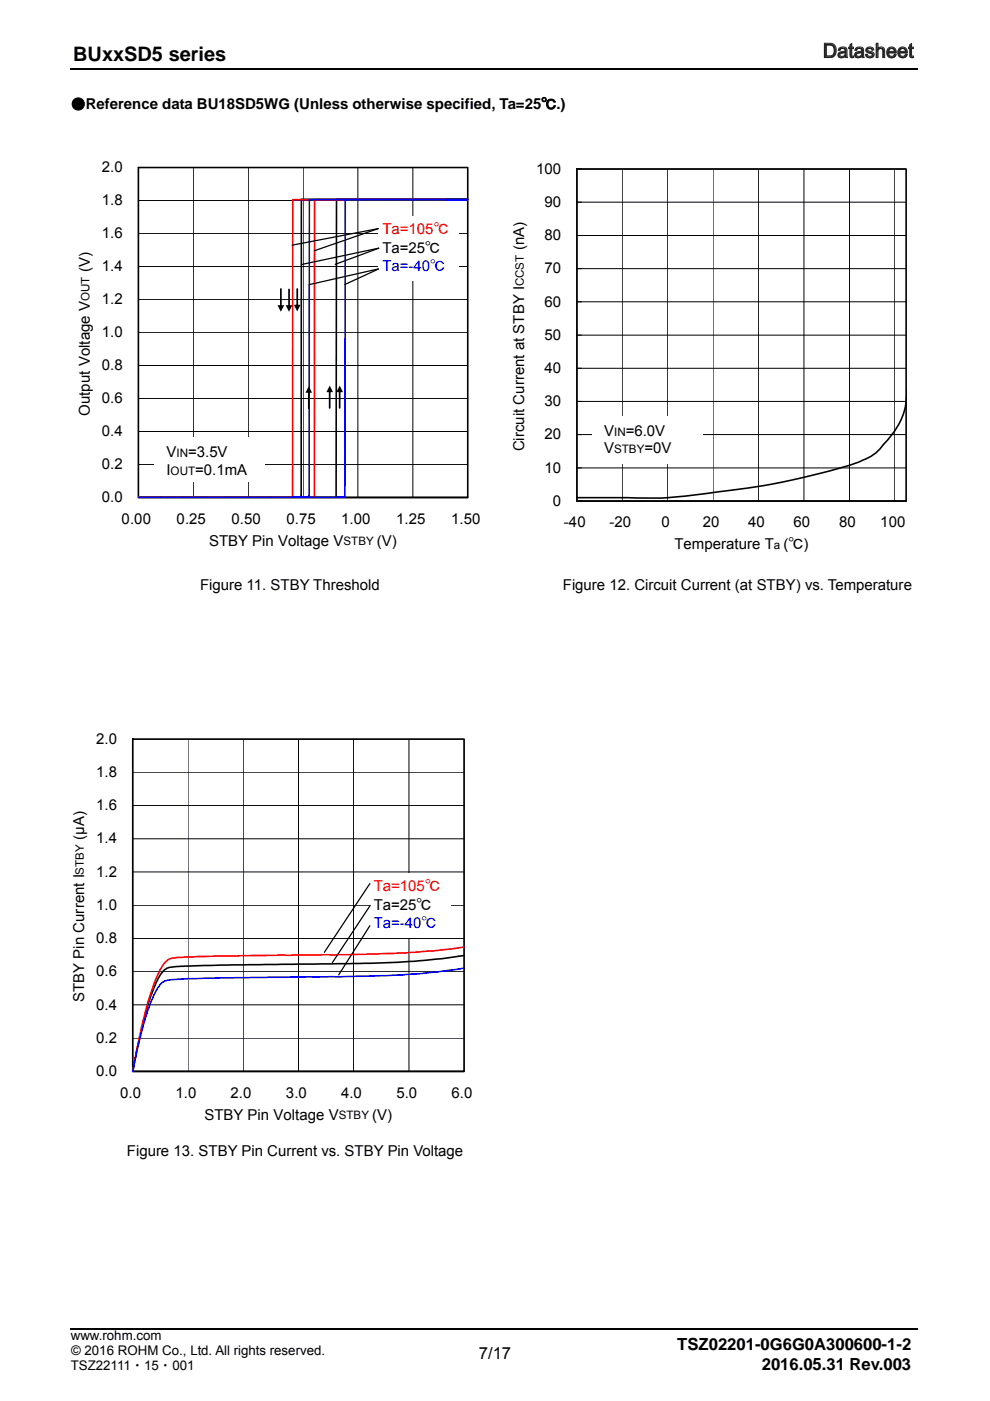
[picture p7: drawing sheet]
<svg xmlns="http://www.w3.org/2000/svg" width="210mm" height="297mm" viewBox="0 0 210 297" stroke-linecap="round" stroke-linejoin="round" font-family="sans-serif">
<path d="M15 281.9h179.7" fill="none" stroke="#010202" stroke-width=".32"/>
<path d="M15 14.6h179.7" fill="none" stroke="#010202" stroke-width=".34"/>
<g fill="none" stroke="#000" stroke-width=".21">
<path d="M41 35.5v70M52.7 35.5v70M64.3 35.5v70M75.9 35.5v70M87.6 35.5v70M132 35.8v70.4M141.6 35.8v70.4M151.2 35.8v70.4M160.9 35.8v70.4M170.5 35.8v70.4M180.2 35.8v70.4M189.8 35.8v70.4"/>
<path d="M192.2 35.8h-69.8v70.4h.9M29.4 56.5h69.8M29.4 49.5h69.8M29.4 42.5h69.8M192.2 57h-69.8M192.2 49.9h-69.8M192.2 42.9h-69.8M29.4 77.5h69.8M29.4 70.5h69.8M29.4 63.5h69.8M192.2 78.1h-69.8M192.2 71.1h-69.8"/>
<path d="M192.2 64h-69.8M29.4 98.5h69.8M29.4 91.5h69.8M29.4 84.5h69.8M192.2 99.2h-69.8M192.2 92.1h-69.8M192.2 85.1h-69.8M29.4 105.5v-70h69.8v70M39.9 156.7v70.5M51.6 156.7v70.5M63.3 156.7v70.5M75 156.7v70.5"/>
<path d="M86.7 156.7v70.5M28.2 177.8h70.2M28.2 170.8h70.2M28.2 163.7h70.2M28.2 199h70.2M28.2 191.9h70.2M28.2 184.9h70.2M28.2 213h70.2M28.2 206h70.2M28.2 220.1h70.2M28.2 227.2v-70.5h70.2v70.5"/>
</g>
<path d="M29.4 35.5h69.8v70h-69.8zM122.4 35.8h69.8v70.4h-69.8zM94.6 42.2h4.6h-4.6M94.6 42.2h-30.7v62.9l-.1 .3-.2 .1M94.6 42.2h-23.2l-.1 63.3M192.3 84.1a16.5 16.5 0 0 1-5.2 10.5 11.5 11.5 0 0 1-5.9 3.7 159.9 159.9 0 0 1-31.7 6.4 79.5 79.5 0 0 1-17.5 .8h-9.6M29.4 105.5h69.8M122.4 106.2h69.8M28.2 156.7h70.2v70.5h-70.2zM98.4 202.6a196.4 196.4 0 0 1-30.4 1.8l-18.7 .2-10.4 .3a8.3 8.3 0 0 0-4 .7 12.8 12.8 0 0 0-2.8 5.2 114.4 114.4 0 0 0-3.9 16.3M28.2 227.2h70.2" fill="none" stroke="#000" stroke-width=".34"/>
<path d="M94.6 42.3h4.6zM94.6 42.3h-32.5l-.1 63.1h-32.6M94.6 42.3h-27.9v62.8l-.1 .4h-1.3M29.4 105.5h35.6M98.4 200.8l-6.4 .8-6.4 .5-11.8 .3-26.3 .3-9.3 .3a3.9 3.9 0 0 0-4.2 2.5 64.3 64.3 0 0 0-4.7 15.6l-1.1 6" fill="none" stroke="#f00" stroke-width=".34"/>
<path d="M94.6 42.3h4.6zM94.6 42.3h-29v62.8l-.1 .3-.1 .1M94.6 42.3h-21.4v63.2h-43.8M57.3 105.5h4.7M98.4 205.3a175.8 175.8 0 0 1-28.7 1.8l-22.8 .2-9.6 .4a3.9 3.9 0 0 0-3.8 1.7 42.8 42.8 0 0 0-4.2 12.3l-1.1 5.5" fill="none" stroke="#00f" stroke-width=".34"/>
<g fill="#fff">
<path d="M32.8 92.8h23.3v9.4h-23.3z"/>
<path d="M125.6 88.2h23.3v10h-23.3z"/>
<path d="M80.3 45.8h17.1v13.7h-17.1z"/>
</g>
<path d="M62 52l18.2-3.5-13.5 4.7M80.2 57l-14.6 3.3M80.3 57l-7.2 3.3M80.3 52.6l-16.2 3.4M80.3 52.6l-9.2 3.4" fill="none" stroke="#000" stroke-width=".26"/>
<g fill="#000">
<path d="M59.4 61.2l.4 .1v3.7l-.2 .2-.2-.2zM58.9 64.7h1.4l-.7 1.4z"/>
<path d="M61.2 61.2l.3 .2v3.6l-.2 .2-.2-.2zM60.6 64.7h1.4l-.7 1.4z"/>
<path d="M62.9 61.2l.3 .1v3.7l-.2 .2-.1-.2zM62.3 64.6h1.5l-.8 1.4z"/>
<path d="M65.4 82.8l.3 .1v3.7l-.2 .2-.2-.2zM65.5 81.9l.7 1.4h-1.4z"/>
<path d="M69.8 82.7l.3 .1v3.7l-.2 .2-.2-.2zM69.9 81.7l.7 1.4h-1.4z"/>
<path d="M71.9 82.7l.3 .1v3.7l-.1 .2-.2-.2zM72.1 81.7l.6 1.4h-1.4z"/>
</g>
<path d="M78.4 185.1h17.2v13.6h-17.2z" fill="#fff"/>
<path d="M78.4 196.3l-6.6 10.4M78.4 187.3l-9.6 14.6M78.5 192l-8 12.1" fill="none" stroke="#000" stroke-width=".26"/>
<text font-size="4.2" x="15.5" y="12.9">BUxxSD5 series</text>
<text font-size="4.2" fill="#231f20" x="174.5" y="12.2">Datasheet</text>
<g font-size="3.5">
<text x="143.7" y="286.3">TSZ02201-0G6G0A300600-1-2</text>
<text x="101.6" y="288.2">7/17</text>
<text x="161.6" y="290.5">2016.05.31 Rev.003</text>
</g>
<g font-size="3.2">
<text x="15" y="23.2">●Reference data BU18SD5WG (Unless otherwise specified, Ta=25℃.)</text>
<text x="21.6" y="36.5">2.0</text>
<text x="113.7" y="36.9">100</text>
<text x="21.6" y="43.5">1.8</text>
<text x="115.5" y="43.9">90</text>
<text x="21.6" y="50.5">1.6</text>
<text x="81.1" y="53.6">Ta=25℃</text>
<text x="111.2" y="53.1" transform="rotate(-90 111.2 53.1)">(nA)</text>
<text x="115.5" y="50.9">80</text>
<text x="19" y="57.7" transform="rotate(-90 19 57.7)">(V)</text>
<text x="21.6" y="57.5">1.4</text>
<text x="115.5" y="58">70</text>
<text x="21.6" y="64.5">1.2</text>
<text x="115.5" y="65">60</text>
<text x="21.6" y="71.5">1.0</text>
<text x="115.5" y="72.1">50</text>
<text x="21.6" y="78.5">0.8</text>
<text x="115.5" y="79.1">40</text>
<text x="19" y="88.1" transform="rotate(-90 19 88.1)">Output Voltage V</text>
<text x="21.6" y="85.5">0.6</text>
<text x="115.5" y="86.1">30</text>
<text x="21.6" y="92.5">0.4</text>
<text x="111.2" y="95.7" transform="rotate(-90 111.2 95.7)">Circuit Current at STBY I</text>
<text x="115.5" y="93.2">20</text>
<text x="128.1" y="92.4">V</text>
<text x="132.7" y="92.4">=6.0V</text>
<text x="21.6" y="99.5">0.2</text>
<text x="35.3" y="100.6">I</text>
<text x="35.3" y="97">V</text>
<text x="39.9" y="97">=3.5V</text>
<text x="41.4" y="100.6">=0.1mA</text>
<text x="115.5" y="100.2">10</text>
<text x="128.1" y="96.1">V</text>
<text x="136.7" y="96.1">=0V</text>
<text x="21.6" y="106.5">0.0</text>
<text x="117.3" y="107.3">0</text>
<text x="25.8" y="111">0.00</text>
<text x="37.5" y="111">0.25</text>
<text x="49.1" y="111">0.50</text>
<text x="60.8" y="111">0.75</text>
<text x="72.4" y="111">1.00</text>
<text x="84" y="111">1.25</text>
<text x="95.7" y="111">1.50</text>
<text x="119.6" y="111.8">-40</text>
<text x="129.3" y="111.8">-20</text>
<text x="140.3" y="111.8">0</text>
<text x="149.1" y="111.8">20</text>
<text x="158.7" y="111.8">40</text>
<text x="168.3" y="111.8">60</text>
<text x="178" y="111.8">80</text>
<text x="186.7" y="111.8">100</text>
<text x="44.4" y="115.7">STBY Pin Voltage V</text>
<text x="79.9" y="115.7">(V)</text>
<text x="143.1" y="116.5">Temperature T (℃)</text>
<text x="42.4" y="125.1">Figure 11. STBY Threshold</text>
<text x="119.4" y="125.1">Figure 12. Circuit Current (at STBY) vs. Temperature</text>
<text x="20.4" y="157.7">2.0</text>
<text x="20.4" y="164.7">1.8</text>
<text x="20.4" y="171.8">1.6</text>
<text x="17.8" y="178.1" transform="rotate(-90 17.8 178.1)">(μA)</text>
<text x="20.4" y="178.8">1.4</text>
<text x="20.4" y="185.9">1.2</text>
<text x="20.4" y="193">1.0</text>
<text x="79.3" y="192.9">Ta=25℃</text>
<text x="20.4" y="200">0.8</text>
<text x="20.4" y="207">0.6</text>
<text x="17.8" y="212.5" transform="rotate(-90 17.8 212.5)">STBY Pin Current I</text>
<text x="20.4" y="214.1">0.4</text>
<text x="20.4" y="221.1">0.2</text>
<text x="20.4" y="228.2">0.0</text>
<text x="25.5" y="232.7">0.0</text>
<text x="37.2" y="232.7">1.0</text>
<text x="48.9" y="232.7">2.0</text>
<text x="60.7" y="232.7">3.0</text>
<text x="72.3" y="232.7">4.0</text>
<text x="84.1" y="232.7">5.0</text>
<text x="95.8" y="232.7">6.0</text>
<text x="43.4" y="237.4">STBY Pin Voltage V</text>
<text x="79" y="237.4">(V)</text>
<text x="26.9" y="245">Figure 13. STBY Pin Current vs. STBY Pin Voltage</text>
</g>
<g font-size="3.2" fill="#f00">
<text x="81.1" y="49.7">Ta=105℃</text>
<text x="79.3" y="189">Ta=105℃</text>
</g>
<g font-size="3.2" fill="#00f">
<text x="81.1" y="57.6">Ta=-40℃</text>
<text x="79.3" y="196.8">Ta=-40℃</text>
</g>
<g font-size="2.8">
<text x="15" y="284.2">www.rohm.com</text>
<text x="15.1" y="287.2">© 2016 ROHM Co., Ltd. All rights reserved.</text>
<text x="15" y="290.4">TSZ22111・15・001</text>
</g>
<g font-size="2.5">
<text x="19" y="63.8" transform="rotate(-90 19 63.8)">OUT</text>
<text x="111.1" y="60.7" transform="rotate(-90 111.1 60.7)">CCST</text>
<text x="130.2" y="92.4">IN</text>
<text x="36.2" y="100.6">OUT</text>
<text x="37.4" y="97">IN</text>
<text x="130.2" y="96.1">STBY</text>
<text x="72.8" y="115.6">STBY</text>
<text x="164.1" y="116.4">a</text>
<text x="17.8" y="185.4" transform="rotate(-90 17.8 185.4)">STBY</text>
<text x="71.8" y="237.3">STBY</text>
</g>
</svg>
